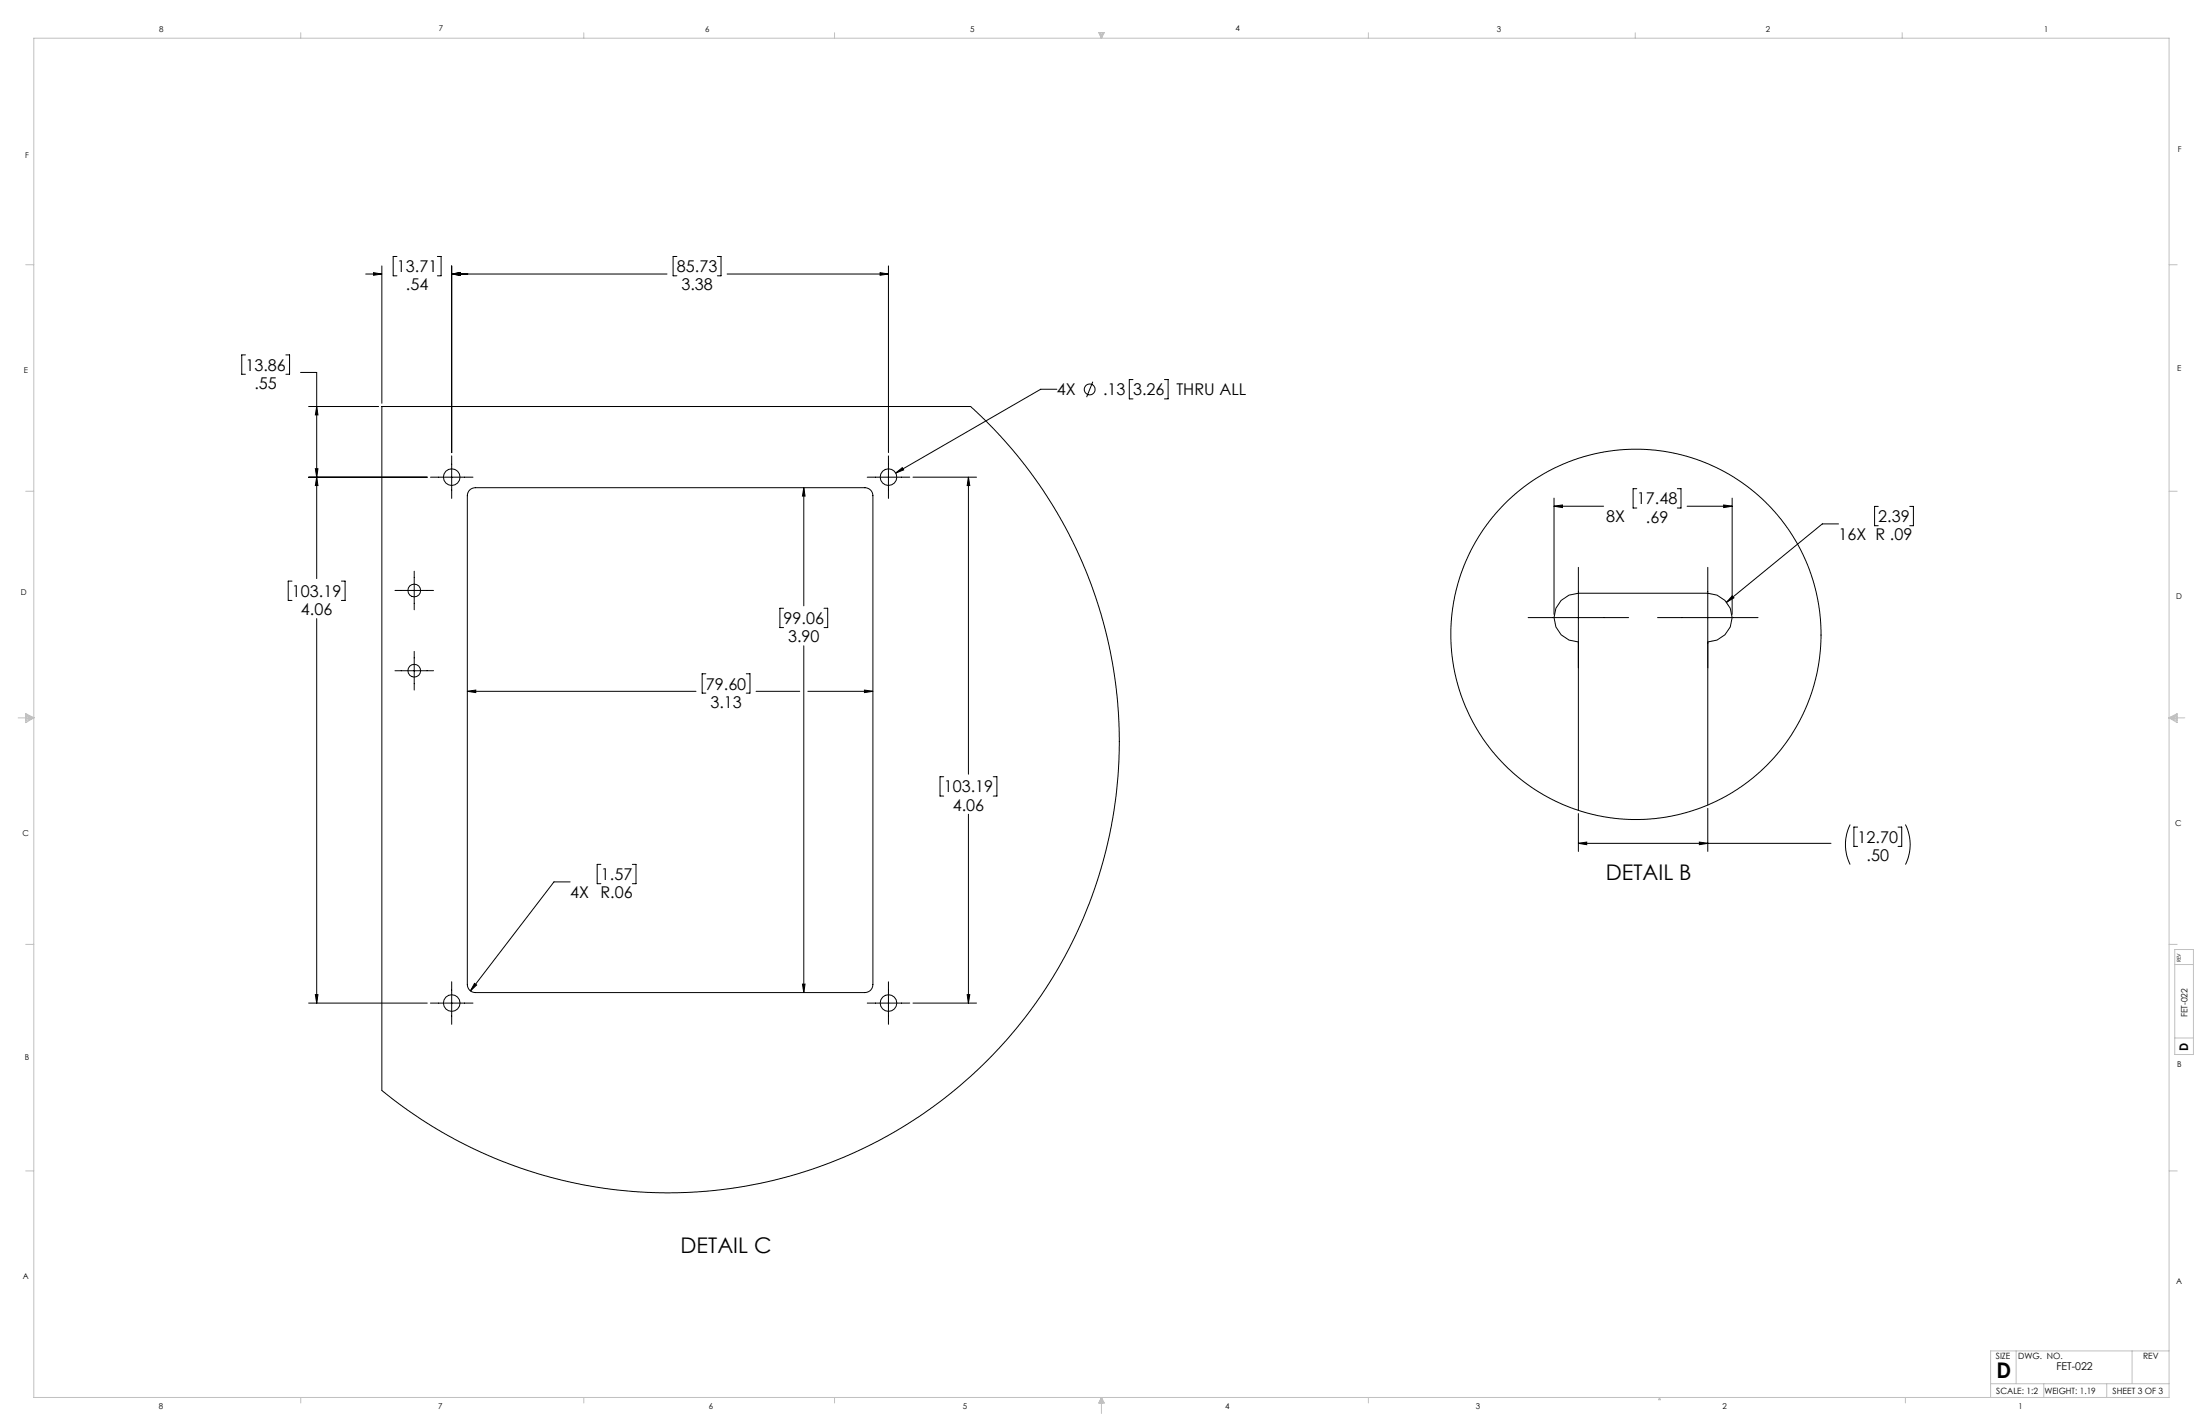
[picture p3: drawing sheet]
<svg xmlns="http://www.w3.org/2000/svg" width="864mm" height="559mm" viewBox="0 0 864 559" stroke-linecap="round" stroke-linejoin="round" font-family="sans-serif">
<g fill="none" stroke="#000" stroke-width=".39">
<path d="M143.5 107.5h6.4M146.6 107l3.3 .5-3.3 .5zM149.9 104.4v53.9M155.8 100.6h-1.5v7.6h1.5M171.7 100.6h1.4v7.6h-1.4M177.3 107.5l3.3-.5v1zM177.3 104.4v73.2M177.3 107.5h84.5M265.7 100.6h-1.5v7.6h1.5M281.6 100.6h1.4v7.6h-1.4M285.4 107.5h63.4M345.5 107l3.3 .5-3.3 .5z"/>
<path d="M348.8 104.4v73.2M96.3 139.3h-1.4v7.6h1.4M112.2 139.3h1.5v7.6h-1.5M118 146.2h6.3v80.8M121.1 159.5h27.5M124.3 159.5l.5 3.3h-1zM149.9 159.5h231.1l8.5 8.2 8.1 8.9 5 6.2 5.5 7.6 4.9 7.6 4.2 7.1 7.2 14.5 3.6 8.7 2.8 8.2 2.4 7.9 2.1 8.8 1.5 7.4 1.4 9.7 .8 9.3 .3 7.6v7.7l-.4 9.3-1 9.4-1.6 10.4-1.7 7.8-2.4 9.1-4.4 13.1-3.3 8.1-4.5 9.5-8.2 14.3-5.1 7.6-4.9 6.6-5.8 7-6.9 7.4-6.7 6.6-5.9 5.2-11.3 8.8-13.3 8.6-13.3 7.1-14.5 6.2-14.3 4.6-8.4 2.1-9.3 1.9-15.3 1.9-13.5 .6-14.3-.5-16.4-2-14-3-14.8-4.4-15-6-13.1-6.7-13.5-8.3-12.3-9.3zM414.9 152.8h-6.4l-56.9 32.8M429 149.8l-2.5 6.1M444.7 148.9h-1.4v7.6h1.4M457.1 148.9h1.4v7.6h-1.4M177.3 178.9v16.7"/>
<path d="M348.8 178.9v16.7M121.1 187.3h46.6M123.8 183.9h1l-.5 3.4zM124.3 187.3l.5 3.2h-1zM169 187.3h16.7M184.4 192.3l1-.7 1.2-.2h152.9a3.1 3.1 0 0 1 3.2 3.1v191.9a3.1 3.1 0 0 1-3.2 3.1h-152.9a3.1 3.1 0 0 1-3.2-3.1v-191.9l.3-1.2zM315.5 191.4l.5 3.3h-1zM315.5 191.4v46.3M340.4 187.3h16.7M351.6 185.6l2.6-2.1 .5 .9zM358.4 187.3h24.9M380.2 187.3l.5 3.2h-1z"/>
<path d="M380.2 187.3v116.5M610 198.6l3.3-.4v1zM610 195.5v45.6M610 198.6h19.5M642.5 191.8h-1.4v7.6h1.4M658.4 191.8h1.5v7.6h-1.5M662.3 198.6h17.6M676.6 198.2l3.3 .4-3.3 .6zM679.9 195.5v45.6M737.3 198.7h-1.4v7.6h1.4M749.7 198.7h1.4v7.6h-1.4M721.7 205.6h-6.4l-34.8 28.5"/>
<path d="M114.6 228h-1.5v7.6h1.5M134 228h1.5v7.6h-1.5M155 231.7h15.2M162.6 224.2v15.1M307.6 238.7h-1.5v7.6h1.5M323.5 238.7h1.4v7.6h-1.4M619.6 222.6v95.4M670.4 222.6v93.3M679.3 235l-1.5 1.3M680 233.8l.6 .8-2.8 1.7zM124.3 242.7v150.9M162.6 255.6v15.2"/>
<path d="M315.5 253.4v136.1M599.9 242.4h39.4M619.6 251.9a9.6 9.6 0 0 1-9.6-9.5 9.6 9.6 0 0 1 9.6-9.6h50.8a9.6 9.6 0 0 1 9.5 9.6 9.6 9.6 0 0 1-9.5 9.5M650.7 242.4h39.4M155 263.2h15.2M183.4 271.3l3.4-.5v1zM183.4 271.3h89.8M277.1 264.4h-1.5v7.6h1.5M292.9 264.4h1.5v7.6h-1.5M296.8 271.3h17.1M317.1 271.3h25.6M339.3 270.8l3.4 .5-3.4 .5z"/>
<path d="M370.5 304.8h-1.5v7.6h1.5M380.2 319.5v74.1M389.9 304.8h1.4v7.6h-1.4M619.6 319.3v14.8M670.4 317.2v16.9M235.9 339.2h-1.5v7.6h1.5M248.2 339.2h1.5v7.6h-1.5M619.6 330.9l3.3-.5v1.1zM619.6 330.9h99.1M667.1 330.4l3.3 .5-3.3 .6zM726.3 323.6a17.7 17.7 0 0 0 0 15.7M729.2 324.6h-1.5v7.5h1.5"/>
<path d="M745.1 324.6h1.4v7.5h-1.4M748 323.6a17.4 17.4 0 0 1 0 15.7M223.8 346.1h-6.3l-32.8 42.7M121.1 393.6h46.6M123.8 390.3h1l-.5 3.3zM169 393.6h16.7M177.3 385.3v16.7M186.3 385.9l.8 .6-2.4 2.3zM315 386.2h1l-.5 3.3zM340.4 393.6h16.7M348.8 385.3v16.7M358.4 393.6h24.9"/>
<path d="M379.7 390.3h1l-.5 3.3z"/>
<circle cx="427.7" cy="152.8" r="2.11"/>
<circle cx="177.3" cy="187.2" r="3.3"/>
<circle cx="348.8" cy="187.2" r="3.3"/>
<circle cx="162.6" cy="231.7" r="2.5"/>
<circle cx="642.2" cy="248.9" r="72.7"/>
<circle cx="162.6" cy="263.2" r="2.5"/>
<circle cx="177.3" cy="393.6" r="3.3"/>
<circle cx="348.8" cy="393.6" r="3.3"/>
</g>
<g fill="none" stroke="#c0c0c0" stroke-width=".39">
<path d="M13.3 15h838.2v533.4h-838.2zM118 12.8v2.2M229.2 12.8v2.2M327.6 12.8v2.2M431.3 12.8h2.2l-1.1 2.2zM431.5 12.8l.9 2.2M432 12.8l.4 2.2M432.7 12.8l-.3 2.2M433 12.8l-.6 2.2M537.1 12.8v2.2M641.9 12.8v2.2M746.7 12.8v2.2"/>
<path d="M10.1 103.9h3.2M851.5 103.9h3.1M10.1 192.8h3.2M851.5 192.8h3.1M7.1 281.7h6.2M10.1 280l3.2 1.7-3.2 1.9zM10.1 280.5l3.2 1.2M10.1 281.1l3.2 .6M13.3 281.7l-3.2 1.2M13.3 281.7l-3.2 .5M851.5 281.7h6.1M851.5 281.7l3.1 .5"/>
<path d="M851.5 281.7l3.1 1.2M851.5 281.7l3.1-1.7v3.6zM854.6 281.1l-3.1 .6M854.6 280.5l-3.1 1.2M10.1 370.6h3.2M851.5 370.6h3.1M853.7 372.6h7.3v41.2h-7.3zM853.7 378.5h7.3M853.7 407.3h7.3M10.1 459.5h3.2M851.5 459.5h3.1M791.4 530.1v12.9"/>
<path d="M836.9 530.1v12.9M851.5 530.1h-70.1v18.3M118 548.4v2.1M229.2 548.4v2.1M327.6 548.4v2.1M432.4 548.4v6.3M432.4 548.4l1.1 2.2h-2.2zM432.4 548.4l.6 2.2M432.4 548.4l-.9 2.2M432.4 548.4l-.4 2.2M432.4 548.4l.3 2.2M537.1 548.4v2.1"/>
<path d="M651.4 548.4l.4 .9h-.7zM748 548.4v2.1M781.4 543h70.1M802.3 543v5.4M827 543v5.4"/>
</g>
<path d="M177.3 107.5l3.3-.5v1zM146.6 107l3.3 .5-3.3 .5zM345.5 107l3.3 .5-3.3 .5zM177.3 107.5l3.3-.5v1zM124.3 159.5l.5 3.3h-1zM123.8 183.9h1l-.5 3.4zM124.3 187.3l.5 3.2h-1zM123.8 390.3h1l-.5 3.3zM186.3 385.9l-1.6 2.9 2.4-2.3zM315 386.2h1l-.5 3.3zM315.5 191.4l.5 3.3h-1zM183.4 271.3l3.4-.5v1zM339.3 270.8l3.4 .5-3.4 .5zM351.6 185.6l3.1-1.2-.5-.9zM379.7 390.3h1l-.5 3.3zM380.2 187.3l.5 3.2h-1zM680 233.8l-2.2 2.5 2.8-1.7zM610 198.6l3.3-.4v1zM676.6 198.2l3.3 .4-3.3 .6zM619.6 330.9l3.3-.5v1.1zM667.1 330.4l3.3 .5-3.3 .6z" fill="#000"/>
<g font-size="8.5">
<text x="630.3" y="345.5">DETAIL B</text>
<text x="267.2" y="491.8">DETAIL C</text>
<text x="783.7" y="540.7">D</text>
</g>
<g font-size="6.4">
<text x="155.8" y="106.8">13.71</text>
<text x="265.7" y="106.8">85.73</text>
<text x="159.4" y="114">.54</text>
<text x="267.5" y="114">3.38</text>
<text x="96.4" y="145.4">13.86</text>
<text x="99.9" y="152.6">.55</text>
<text x="414.9" y="155.1">4X</text>
<text x="433" y="155.1">.13</text>
<text x="444.8" y="155.1">3.26</text>
<text x="461.8" y="155.1">THRU ALL</text>
<text x="642.6" y="198">17.48</text>
<text x="630.5" y="205">8X</text>
<text x="646.1" y="205.1">.69</text>
<text x="737.3" y="204.9">2.39</text>
<text x="721.7" y="212">16X R .09</text>
<text x="114.6" y="234.2">103.19</text>
<text x="118.1" y="241.4">4.06</text>
<text x="307.6" y="244.9">99.06</text>
<text x="309.4" y="252">3.90</text>
<text x="277.1" y="270.6">79.60</text>
<text x="278.8" y="277.7">3.13</text>
<text x="370.5" y="311">103.19</text>
<text x="374" y="318.1">4.06</text>
<text x="729.2" y="330.7">12.70</text>
<text x="732.7" y="337.9">.50</text>
<text x="235.9" y="345.4">1.57</text>
<text x="223.8" y="352.5">4X</text>
<text x="235.7" y="352.5">R.06</text>
</g>
<text font-size="4.7" x="859" y="412.4" transform="rotate(-90 859 412.4)">D</text>
<text font-size="4.2" x="807.2" y="537.5">FET-022</text>
<g font-size="3.4">
<text x="858.7" y="399.2" transform="rotate(-90 858.7 399.2)">FET-022</text>
<text x="783.5" y="533.3">SIZE</text>
<text x="792.3" y="533.3">DWG. NO.</text>
<text x="841.3" y="533.4">REV</text>
<text x="783.6" y="546.8">SCALE: 1:2</text>
<text x="802.5" y="546.9">WEIGHT: 1.19</text>
<text x="829.3" y="546.8">SHEET 3 OF 3</text>
</g>
<g font-size="3.2">
<text x="62.5" y="12.4">8</text>
<text x="172.3" y="12.3">7</text>
<text x="276.8" y="12.4">6</text>
<text x="380.9" y="12.4">5</text>
<text x="485" y="12.3">4</text>
<text x="587.5" y="12.4">3</text>
<text x="693.2" y="12.4">2</text>
<text x="802.4" y="12.4">1</text>
<text x="854.9" y="59.8">F</text>
<text x="9.9" y="62">F</text>
<text x="9.3" y="146.5">E</text>
<text x="854.7" y="145.5">E</text>
<text x="8.2" y="233.6">D</text>
<text x="854.3" y="234.9">D</text>
<text x="8.9" y="328.1">C</text>
<text x="853.9" y="324.1">C</text>
<text x="9.7" y="415.8">B</text>
<text x="854.6" y="418.6">B</text>
<text x="9" y="502">A</text>
<text x="854.3" y="503.9">A</text>
<text x="62.3" y="552.9">8</text>
<text x="172" y="552.9">7</text>
<text x="278.3" y="552.9">6</text>
<text x="377.9" y="552.8">5</text>
<text x="481" y="552.8">4</text>
<text x="579.3" y="552.8">3</text>
<text x="676.2" y="552.9">2</text>
<text x="792.4" y="552.8">1</text>
</g>
<text font-size="2" x="856" y="377.7" transform="rotate(-90 856 377.7)">REV</text>
</svg>
